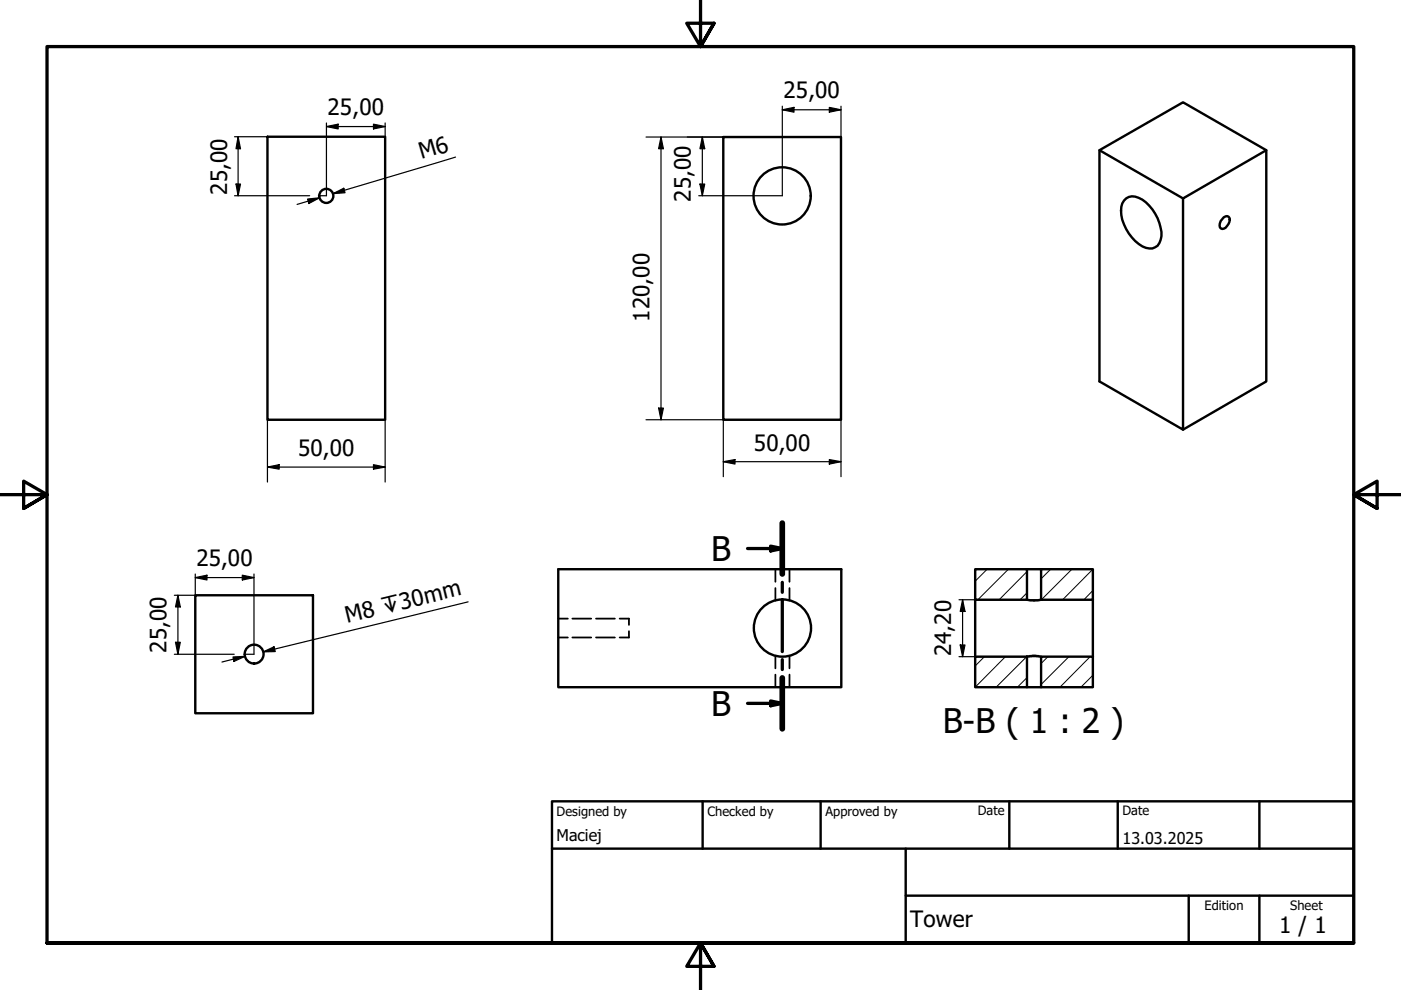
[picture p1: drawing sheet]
<svg xmlns="http://www.w3.org/2000/svg" width="297mm" height="210mm" viewBox="0 0 297 210" stroke-linecap="round" stroke-linejoin="round" font-family="sans-serif">
<!-- layer: Hatch (ISO) -->
<g fill="none" stroke="#000" stroke-width=".21">
<path d="M208.7 139.2l-1.9 2M209.3 120.7l-2.5 2.5M213.2 139.2l-6.4 6.5M213.8 120.7l-6.5 6.5M217.7 139.2l-6.5 6.5M217.7 125.7l-1.4 1.5M217.7 121.2l-5.9 6M222.2 139.2l-1.5 1.5M222.8 120.7l-2.1 2M226.6 139.2l-5.9 5.9M227.3 120.7l-6.5 6.5M231.1 139.2l-6.4 6.5"/>
<path d="M231.7 125.2l-1.9 2M231.7 120.7l-6.4 6.5M217.7 143.7l-2 2M231.7 143.2l-2.5 2.5"/>
</g>
<!-- layer: Visible (ISO) -->
<g fill="none" stroke="#000" stroke-width=".51">
<path d="M56.7 29h25v60h-25zM153.4 29.1h24.9v59.9h-24.9zM233.1 31.8l17.7 10.3M268.5 31.8l-17.7 10.3v49l-17.7-10.2v-49.1l17.7-10.1 17.7 10.1v49.1l-17.7 10.2M238.3 42.5a2.36 2.36 0 0 1 3.1-.6 9.3 9.3 0 0 1 4.9 8.2 2.81 2.81 0 0 1-2 2.6 5.1 5.1 0 0 1-4.3-2.4 7.8 7.8 0 0 1-2.1-7.1zM259.5 46.1l.7-.3a.82 .82 0 0 1 .5 1.2 2.28 2.28 0 0 1-1.6 1.5 1.21 1.21 0 0 1 0-2zM41.4 126.2h25v25h-25zM118.4 120.7h60v25h-60zM206.8 120.7h10.9v6.5h-10.9zM206.8 139.2h10.9v6.5h-10.9zM206.8 127.2v12M217.7 139.2l1.2-.2 1.8 .2"/>
<path d="M217.7 127.2l1.6 .2 1.4-.2M217.7 120.7h3M220.7 120.7h11v6.5h-11zM220.7 139.2h11v6.5h-11zM231.7 127.2v12M217.7 145.7h3"/>
<circle cx="69.2" cy="41.5" r="1.49"/>
<circle cx="165.8" cy="41.5" r="6.1"/>
<circle cx="53.9" cy="138.7" r="2"/>
<circle cx="165.9" cy="133.2" r="6.1"/>
</g>
<!-- layer: Hidden (ISO) -->
<g fill="none" stroke="#000" stroke-width=".38">
<path d="M118.4 131.2h2M118.4 135.2h2M121.3 131.2h4M121.3 135.2h4M126.4 131.2h4M126.4 135.2h4M131.4 131.2h1.9v1.3M133.3 133.8v1.4h-1.9M164.4 120.7v2.7M164.4 124.7v2.7M164.4 139v2.7M167.4 120.7v2.7"/>
<path d="M167.4 124.7v2.7M167.4 139v2.7M164.4 143v2.7M167.4 143v2.7"/>
</g>
<!-- layer: Section Line (ISO) -->
<path d="M158.5 116.3h7.4M163.4 115.8l2.5 .5-2.5 .5zM165.9 110.9v10.8M165.9 123.5v2.1M165.9 127.3v10.8M165.9 139.9v2.1M158.5 149.1h7.4M163.4 148.6l2.5 .5-2.5 .5zM165.9 143.7v10.8" fill="none" stroke="#000" stroke-width=".7"/>
<path d="M165.9 110.9v10.8M165.9 143.7v10.8" fill="none" stroke="#000" stroke-width="1.2"/>
<path d="M163.4 115.8l2.5 .5-2.5 .5zM163.4 148.6l2.5 .5-2.5 .5z" fill="#000"/>
<!-- layer: Border (ISO) -->
<path d="M148.5 -.1v10l-2.9-5h5.8l-2.9 5 2.9-5M0 104.9h10l-5-2.9v5.8l5-2.9-5 2.9M297 104.9h-10l5-2.9v5.8l-5-2.9 5 2.9M10 199.9v-190h277v190h-277h277M151.4 204.9l-2.9-5 2.9 5h-5.8l2.9-5v10" fill="none" stroke="#000" stroke-width=".7"/>
<!-- layer: Title (ISO) -->
<path d="M117 169.9h170v30h-170zM117 179.9h170M149 169.9v10M174 169.9v10M192 179.9v20M214 169.9v10M237 169.9v10M267 169.9v10M192 189.9h95M252 189.9v10M267 189.9v10" fill="none" stroke="#000" stroke-width=".51"/>
<!-- layer: Dimension (ISO) -->
<g fill="none" stroke="#000" stroke-width=".25">
<path d="M49.7 29h7M50 39h1l-.5 2.5zM50.5 29l.5 2.5h-1zM50.5 29v12.5M69.2 26.8l2.5-.5v1zM69.2 26.1v15.4h-1.7M69.2 26.8h12.5M79.2 26.3l2.5 .5-2.5 .5zM81.7 26.1v2.9M96.6 33.3l-26 7.8 2.4-.7M137 29.1h16.4M140.1 29.1l.6 2.4h-1.1z"/>
<path d="M140.1 29.1v59.9M148.4 39h1l-.5 2.5zM148.9 29.1l.5 2.4h-1zM148.9 29.1v12.4M165.9 23.3l2.4-.5v1zM165.9 23.3h12.4M165.9 22.5v19h-17.8M175.8 22.8l2.5 .5-2.5 .5zM178.3 22.5v6.6M49.7 41.5h16M65.2 42.2l2.6-.3-2.3 1.3zM67.8 41.9l-4.8 1.4"/>
<path d="M70.6 41.1l2.3-1.2 .3 1zM56.7 99l2.5-.5v1zM56.7 99h25M56.7 89v13.2M79.2 98.5l2.5 .5-2.5 .5zM81.7 89v13.2M137 89h16.4v12.1M139.6 86.5h1.1l-.6 2.5zM153.4 97.9l2.4-.5v1zM153.4 97.9h24.9M175.8 97.4l2.5 .5-2.5 .5zM178.3 89v12.1"/>
<path d="M37 138.7h12.7M37.2 136.2h1l-.5 2.5zM37.7 126.2l.5 2.5h-1zM37.7 126.2v12.5M41.4 122.5l2.5-.5v1zM41.4 121.7v4.5h-4.4M41.4 122.5h12.4M49.4 139.3l2.5-.1-2.3 1zM51.4 122l2.4 .5-2.4 .5zM51.9 139.2l-4.8 1.2M53.8 121.7v17h-2.1M55.8 138.2l2.3-1.1 .3 1z"/>
<path d="M99.3 127.6l-43.5 10.6 2.4-.6M203.3 127.2h17.4M203.3 139.2h17.4M203.6 136.8h1l-.5 2.4zM204.1 127.2l.5 2.4h-1zM204.1 127.2v12"/>
</g>
<g fill="#000">
<path d="M50 39h1l-.5 2.5zM50.5 29l.5 2.5h-1zM69.2 26.8l2.5-.5v1zM70.6 41.1l2.3-1.2 .3 1zM79.2 26.3l2.5 .5-2.5 .5zM140.1 29.1l.6 2.4h-1.1zM148.4 39h1l-.5 2.5zM148.9 29.1l.5 2.4h-1zM165.9 23.3l2.4-.5v1zM175.8 22.8l2.5 .5-2.5 .5zM65.2 42.2l2.6-.3-2.3 1.3zM56.7 99l2.5-.5v1z"/>
<path d="M79.2 98.5l2.5 .5-2.5 .5zM139.6 86.5h1.1l-.6 2.5zM153.4 97.9l2.4-.5v1zM175.8 97.4l2.5 .5-2.5 .5zM37.2 136.2h1l-.5 2.5zM37.7 126.2l.5 2.5h-1zM41.4 122.5l2.5-.5v1zM51.4 122l2.4 .5-2.4 .5zM55.8 138.2l2.3-1.1 .3 1zM203.6 136.8h1l-.5 2.4zM204.1 127.2l.5 2.4h-1zM49.4 139.3l2.5-.1-2.3 1z"/>
</g>
<g font-size="7.2">
<text x="150.7" y="118.9">B</text>
<text x="150.7" y="151.7">B</text>
<text x="199.9" y="155.4">B-B ( 1 : 2 )</text>
</g>
<g font-size="4.8">
<text x="166.1" y="20.9">25,00</text>
<text x="69.5" y="24.5">25,00</text>
<text x="89.3" y="33.8" transform="rotate(-17 89.3 33.8)">M6</text>
<text x="48.1" y="41.2" transform="rotate(-90 48.1 41.2)">25,00</text>
<text x="146.5" y="42.8" transform="rotate(-90 146.5 42.8)">25,00</text>
<text x="137.7" y="68.2" transform="rotate(-90 137.7 68.2)">120,00</text>
<text x="159.8" y="95.5">50,00</text>
<text x="63.2" y="96.6">50,00</text>
<text x="41.7" y="120.1">25,00</text>
<text x="73.6" y="132.1" transform="rotate(-14 73.6 132.1)">M8 ↧30mm</text>
<text x="35.3" y="138.4" transform="rotate(-90 35.3 138.4)">25,00</text>
<text x="201.7" y="139.2" transform="rotate(-90 201.7 139.2)">24,20</text>
<text x="193" y="196.6">Tower</text>
<text x="271.2" y="197.8">1 / 1</text>
</g>
<g font-size="3.4">
<text x="118" y="178.2">Maciej</text>
<text x="238" y="178.9">13.03.2025</text>
</g>
<g font-size="2.7">
<text x="118" y="173">Designed by</text>
<text x="150" y="173">Checked by</text>
<text x="175" y="173">Approved by</text>
<text x="207.3" y="172.9">Date</text>
<text x="238" y="172.9">Date</text>
<text x="255.4" y="193">Edition</text>
<text x="273.6" y="193">Sheet</text>
</g>
</svg>
